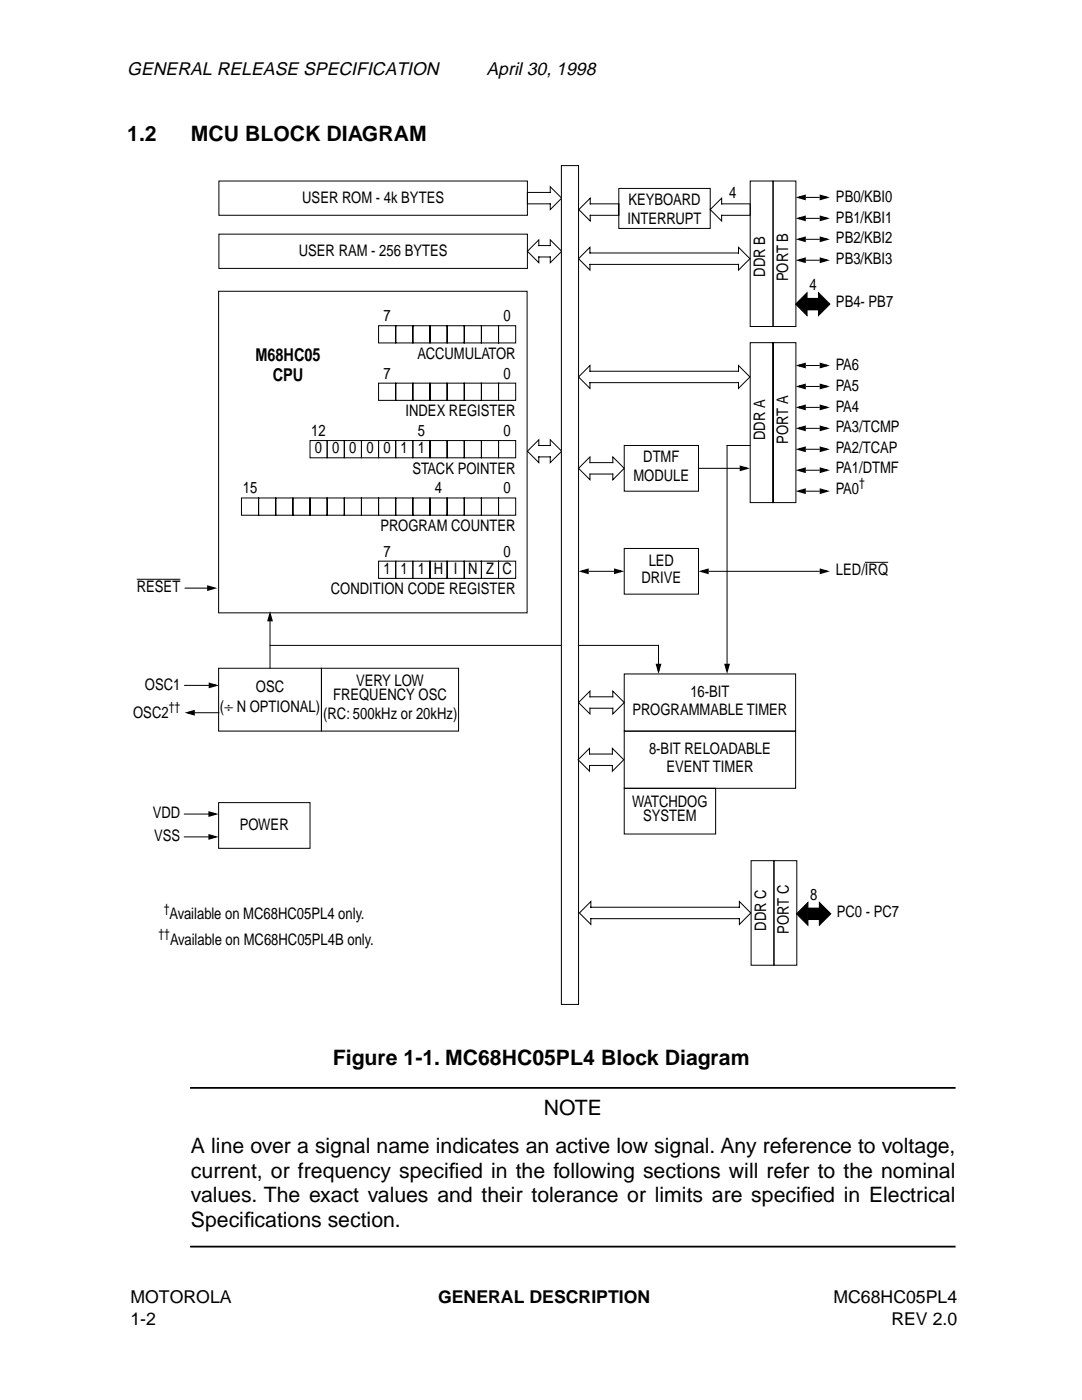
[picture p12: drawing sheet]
<svg xmlns="http://www.w3.org/2000/svg" width="216mm" height="279mm" viewBox="0 0 216 279" stroke-linecap="round" stroke-linejoin="round" font-family="sans-serif">
<path d="M41.5 117l1.2 .4-1.2 .3zM140 114l1.2-.3v.7zM163.7 113.7l1.3 .3-1.3 .4zM41.8 136.4l1.2 .4-1.2 .3zM53.9 122.6l.3 1.2h-.7zM41.8 162.1l1.2 .4-1.2 .3zM41.8 166.7l1.2 .3-1.2 .4zM38.1 217.1h152.4M38.1 248.8h152.4" fill="none" stroke="#000" stroke-width=".35"/>
<path d="M41.5 117l1.2 .4-1.2 .3zM140 114l1.2-.3v.7zM163.7 113.7l1.3 .3-1.3 .4zM41.8 136.4l1.2 .4-1.2 .3zM53.9 122.6l.3 1.2h-.7zM41.8 162.1l1.2 .4-1.2 .3zM41.8 166.7l1.2 .3-1.2 .4z" fill="#000"/>
<g fill="none" stroke="#000" stroke-width=".2">
<path d="M43.7 36.1h61.5v6.9h-61.5zM105.2 38.4h4.6v-1.1l2.3 2.2-2.3 2.3v-1.1h-4.6zM117.8 39.5v1.2h5.7v2.3h-5.7v1.1l-2.3-2.3zM123.5 37.6h18.2v8h-18.2zM144 39.5v1.2h5.7v2.3h-5.7v1.1l-2.3-2.3zM149.7 36.1h4.6v29.1h-4.6zM154.3 36.1h4.5v29.1h-4.5zM43.6 58.1h61.6v64.2h-61.6zM43.7 46.7h61.5v6.9h-61.5zM105.2 50.1l2.3-2.2v1.1h2.3v-1.1l2.3 2.2-2.3 2.3v-1.1h-2.3v1.1zM117.7 49.3v1.2h29.7v-1.2l2.2 2.3-2.2 2.3v-1.1h-29.7v1.1l-2.3-2.3zM161 59.6h2.3v2.2h-2.3z"/>
<path d="M75.5 65h3.5v3.4h-3.5zM75.5 76.5h3.5v3.4h-3.5zM79 65h3.4v3.4h-3.4zM79 76.5h3.4v3.4h-3.4zM82.4 65h3.4v3.4h-3.4zM82.4 76.5h3.4v3.4h-3.4zM85.8 65h3.4v3.4h-3.4zM85.8 76.5h3.4v3.4h-3.4zM89.2 65h3.4v3.4h-3.4zM89.2 76.5h3.4v3.4h-3.4zM92.6 65h3.5v3.4h-3.5zM92.6 76.5h3.5v3.4h-3.5z"/>
<path d="M96.1 65h3.4v3.4h-3.4zM96.1 76.5h3.4v3.4h-3.4zM99.5 65h3.4v3.4h-3.4zM99.5 76.5h3.4v3.4h-3.4zM117.7 72.9v1.2h29.7v-1.2l2.2 2.3-2.2 2.3v-1.1h-29.7v1.1l-2.3-2.3zM149.7 68.4h4.6v31.9h-4.6zM154.3 68.4h4.5v31.9h-4.5zM48.2 99.4h3.4v3.4h-3.4zM51.6 99.4h3.4v3.4h-3.4zM55 99.4h3.4v3.4h-3.4zM58.4 99.4h3.5v3.4h-3.5zM61.9 99.4h3.4v3.4h-3.4z"/>
<path d="M61.9 87.9h3.4v3.5h-3.4zM65.3 99.4h3.4v3.4h-3.4zM65.3 87.9h3.4v3.5h-3.4zM68.7 99.4h3.4v3.4h-3.4zM68.7 87.9h3.4v3.5h-3.4zM72.1 99.4h3.4v3.4h-3.4zM72.1 87.9h3.4v3.5h-3.4zM75.5 99.4h3.5v3.4h-3.5zM75.5 87.9h3.5v3.5h-3.5zM79 99.4h3.4v3.4h-3.4zM79 87.9h3.4v3.5h-3.4zM82.4 87.9h3.4v3.5h-3.4z"/>
<path d="M82.4 99.4h3.4v3.4h-3.4zM85.8 87.9h3.4v3.5h-3.4zM85.8 99.4h3.4v3.4h-3.4zM89.2 87.9h3.4v3.5h-3.4zM89.2 99.4h3.4v3.4h-3.4zM92.6 87.9h3.5v3.5h-3.5zM92.6 99.4h3.5v3.4h-3.5zM96.1 87.9h3.4v3.5h-3.4zM96.1 99.4h3.4v3.4h-3.4zM99.5 87.9h3.4v3.5h-3.4zM99.5 99.4h3.4v3.4h-3.4zM107.5 87.8v1.1h2.3v-1.1l2.3 2.2-2.3 2.3v-1.1h-2.3v1.1l-2.3-2.3z"/>
<path d="M27.3 115.6h8.7M36.9 117.4h4.4M75.5 112h3.5v3.4h-3.5zM79 112h3.4v3.4h-3.4zM82.4 112h3.4v3.4h-3.4zM85.8 112h3.4v3.4h-3.4zM89.2 112h3.4v3.4h-3.4zM92.6 112h3.5v3.4h-3.5zM96.1 112h3.4v3.4h-3.4zM99.5 112h3.4v3.4h-3.4zM141.4 114h22.2M36.8 136.8h4.8"/>
<path d="M43.6 133.4h20.5v12.5h-20.5zM53.9 128.8h77.5M53.9 124v9.4M124.6 157.3h18.2v9.1h-18.2zM36.8 162.5h4.8M36.8 167h4.8M43.6 160.2h18.3v9.1h-18.3z"/>
</g>
<g fill="#000" stroke="#000" stroke-width=".2">
<path d="M158.8 60.7l2.2-2.3v4.6z" fill-rule="evenodd"/>
<path d="M163.3 58.4l2.3 2.3-2.3 2.3z" fill-rule="evenodd"/>
</g>
<path d="M161 59.6h2.3v2.2h-2.3z" fill="#000"/>
<g fill="#fff" stroke="#000" stroke-width=".2">
<path d="M122.3 137.9l2.3 2.3-2.3 2.3z" fill-rule="evenodd"/>
<path d="M117.7 137.9v4.6l-2.3-2.3z" fill-rule="evenodd"/>
</g>
<path d="M145.1 88.9v43.6M117.7 139.1h4.6M117.7 141.3h4.6" fill="none" stroke="#000" stroke-width=".2"/>
<path d="M144.7 132.6h.7l-.3 1.3z" fill="none" stroke="#000" stroke-width=".35"/>
<path d="M144.7 132.6h.7l-.3 1.3z" fill="#000"/>
<path d="M112 33h3.4v167.5h-3.4z" fill="#fff"/>
<g fill="none" stroke="#000" stroke-width=".2">
<path d="M112 33h3.4v167.5h-3.4zM160.8 72.9h2.8M160.8 77.1h2.8M124.6 88.9h14.8v9.1h-14.8zM145.1 88.9h4.5M160.8 81.3h2.8M160.8 85.5h2.8M160.8 89.7h2.8M160.8 93.8h2.8M160.8 98h2.8M64.1 133.4h27.4v12.5h-27.4zM124.6 134.5h34.2v11.4h-34.2z"/>
<path d="M131.4 128.8v3.7"/>
</g>
<g fill="none" stroke="#000" stroke-width=".35">
<path d="M159.4 72.9l1.2-.3v.7zM159.4 77.1l1.2-.3v.7zM163.7 72.6l1.3 .3-1.3 .4zM163.7 76.8l1.3 .3-1.3 .4zM159.4 81.3l1.2-.3v.7zM159.4 85.5l1.2-.4v.7zM159.4 89.7l1.2-.4v.7zM159.4 93.8l1.2-.3v.7zM159.4 98l1.2-.3v.7zM163.7 81l1.3 .3-1.3 .4zM163.7 85.1l1.3 .4-1.3 .3zM163.7 89.3l1.3 .4-1.3 .3z"/>
<path d="M163.7 93.5l1.3 .3-1.3 .4zM163.7 97.7l1.3 .3-1.3 .4zM131 132.6h.7l-.3 1.3z"/>
</g>
<g fill="#000">
<path d="M159.4 72.9l1.2-.3v.7zM159.4 77.1l1.2-.3v.7zM163.7 72.6l1.3 .3-1.3 .4zM163.7 76.8l1.3 .3-1.3 .4zM159.4 81.3l1.2-.3v.7zM159.4 85.5l1.2-.4v.7zM159.4 89.7l1.2-.4v.7zM159.4 93.8l1.2-.3v.7zM159.4 98l1.2-.3v.7zM163.7 81l1.3 .3-1.3 .4zM163.7 85.1l1.3 .4-1.3 .3zM163.7 89.3l1.3 .4-1.3 .3z"/>
<path d="M163.7 93.5l1.3 .3-1.3 .4zM163.7 97.7l1.3 .3-1.3 .4zM131 132.6h.7l-.3 1.3z"/>
</g>
<g fill="#fff" stroke="#000" stroke-width=".2">
<path d="M122.3 91.2l2.3 2.3-2.3 2.2z" fill-rule="evenodd"/>
<path d="M115.4 93.5l2.3-2.3v4.5z" fill-rule="evenodd"/>
</g>
<path d="M117.7 92.3h4.6M117.7 94.6h4.6M139.4 93.5h8.2M117.5 114h5M124.6 109.5h14.8v9.1h-14.8zM172.6 112.2h4.6M124.6 145.9h34.2v11.4h-34.2zM117.9 179.9v1.2h29.6v-1.2l2.3 2.3-2.3 2.3v-1.2h-29.6v1.2l-2.3-2.3zM149.9 171.8h4.5v20.8h-4.5zM154.4 171.8h4.6v20.8h-4.6zM161.2 181.2h2.3v2.3h-2.3z" fill="none" stroke="#000" stroke-width=".2"/>
<path d="M147.8 93.1l1.2 .4-1.2 .3zM116.1 114l1.2-.3v.7zM122.7 113.7l1.2 .3-1.2 .4z" fill="none" stroke="#000" stroke-width=".35"/>
<path d="M147.8 93.1l1.2 .4-1.2 .3zM116.1 114l1.2-.3v.7zM122.7 113.7l1.2 .3-1.2 .4z" fill="#000"/>
<g fill="#000" stroke="#000" stroke-width=".2">
<path d="M158.9 182.4l2.3-2.3v4.6z" fill-rule="evenodd"/>
<path d="M163.5 180.1l2.3 2.3-2.3 2.3z" fill-rule="evenodd"/>
</g>
<path d="M161.2 181.2h2.3v2.3h-2.3z" fill="#000"/>
<g fill="#fff" stroke="#000" stroke-width=".2">
<path d="M122.2 149.3l2.3 2.3-2.3 2.3z" fill-rule="evenodd"/>
<path d="M117.6 149.3v4.6l-2.2-2.3z" fill-rule="evenodd"/>
</g>
<path d="M160.8 39.4h2.8M160.8 43.6h2.8M160.8 47.8h2.8M160.8 51.9h2.8M38.9 142.2h4.8M117.6 150.5h4.6M117.6 152.8h4.6" fill="none" stroke="#000" stroke-width=".2"/>
<path d="M159.4 39.4l1.2-.4v.7zM163.7 39l1.3 .4-1.3 .3zM159.4 43.6l1.2-.4v.7zM159.4 47.8l1.2-.4v.7zM159.4 51.9l1.2-.3v.7zM163.7 43.2l1.3 .4-1.3 .3zM163.7 47.4l1.3 .4-1.3 .3zM163.7 51.6l1.3 .3-1.3 .4zM37.5 142.2l1.2-.3v.7z" fill="none" stroke="#000" stroke-width=".35"/>
<path d="M159.4 39.4l1.2-.4v.7zM163.7 39l1.3 .4-1.3 .3zM159.4 43.6l1.2-.4v.7zM159.4 47.8l1.2-.4v.7zM159.4 51.9l1.2-.3v.7zM163.7 43.2l1.3 .4-1.3 .3zM163.7 47.4l1.3 .4-1.3 .3zM163.7 51.6l1.3 .3-1.3 .4zM37.5 142.2l1.2-.3v.7z" fill="#000"/>
<g font-size="4.2">
<text x="25.4" y="28.2">1.2</text>
<text x="38.1" y="28.2">MCU BLOCK DIAGRAM</text>
<text x="66.4" y="212.5">Figure 1-1. MC68HC05PL4 Block Diagram</text>
<text x="108.5" y="222.6">NOTE</text>
<text x="38.1" y="230.1">A line over a signal name indicates an active low signal. Any reference to voltage,</text>
<text x="38.1" y="235">current, or frequency specif</text>
<text x="38.1" y="240">values. The exact values and their tolerance or limits are specif</text>
<text x="89.5" y="235">ied in the following sections will refer to the nominal</text>
<text x="159.8" y="240">ied in Electrical</text>
<text x="38.1" y="244.9">Specif</text>
<text x="48.7" y="244.9">ications section.</text>
</g>
<g font-size="3.6">
<text x="25.4" y="15">GENERAL RELEASE SPECIFICATION</text>
<text x="97.1" y="15">April 30, 1998</text>
</g>
<g font-size="3.5">
<text x="51" y="72.1">M68HC05</text>
<text x="54.4" y="76.1">CPU</text>
<text x="26" y="260.1">MOTOROLA</text>
<text x="87.4" y="260.1">GENERAL DESCRIPTION</text>
<text x="166.3" y="260.1">MC68HC05PL4</text>
<text x="26" y="264.4">1-2</text>
<text x="177.9" y="264.4">REV 2.0</text>
</g>
<g font-size="3.2">
<text x="60.3" y="40.5">USER ROM - 4k BYTES</text>
<text x="125.4" y="40.8">KEYBOARD</text>
<text x="145.5" y="39.4">4</text>
<text x="166.8" y="40.4">PB0/KBI0</text>
<text x="125.2" y="44.7">INTERRUPT</text>
<text x="166.8" y="44.5">PB1/KBI1</text>
<text x="59.6" y="51.1">USER RAM - 256 BYTES</text>
<text x="166.8" y="48.6">PB2/KBI2</text>
<text x="166.8" y="52.7">PB3/KBI3</text>
<text x="152.7" y="55.2" transform="rotate(-90 152.7 55.2)">DDR B</text>
<text x="157.3" y="56.1" transform="rotate(-90 157.3 56.1)">PORT B</text>
<text x="161.5" y="58">4</text>
<text x="76.5" y="64.1">7</text>
<text x="100.5" y="64.1">0</text>
<text x="166.8" y="61.2">PB4- PB7</text>
<text x="83.3" y="71.6">ACCUMULATOR</text>
<text x="76.5" y="75.6">7</text>
<text x="100.5" y="75.6">0</text>
<text x="166.8" y="73.9">PA6</text>
<text x="80.9" y="83.1">INDEX REGISTER</text>
<text x="166.8" y="78">PA5</text>
<text x="166.8" y="82.1">PA4</text>
<text x="62.1" y="87">12</text>
<text x="83.4" y="87">5</text>
<text x="100.5" y="87">0</text>
<text x="152.7" y="87.9" transform="rotate(-90 152.7 87.9)">DDR A</text>
<text x="157.3" y="88.5" transform="rotate(-90 157.3 88.5)">PORT A</text>
<text x="166.8" y="86.2">PA3/TCMP</text>
<text x="62.8" y="90.5">0</text>
<text x="66.3" y="90.5">0</text>
<text x="69.7" y="90.5">0</text>
<text x="73.1" y="90.5">0</text>
<text x="76.5" y="90.5">0</text>
<text x="79.9" y="90.5">1</text>
<text x="82.3" y="94.5">STACK POINTER</text>
<text x="83.4" y="90.5">1</text>
<text x="126.4" y="96">MODULE</text>
<text x="128.4" y="92.2">DTMF</text>
<text x="166.8" y="90.3">PA2/TCAP</text>
<text x="166.8" y="94.4">PA1/DTMF</text>
<text x="48.4" y="98.5">15</text>
<text x="86.8" y="98.5">4</text>
<text x="100.5" y="98.5">0</text>
<text x="166.8" y="98.6">PA0</text>
<text x="75.9" y="106">PROGRAM COUNTER</text>
<text x="76.5" y="111.1">7</text>
<text x="100.5" y="111.1">0</text>
<text x="129.4" y="113">LED</text>
<text x="27.3" y="118.2">RESET</text>
<text x="66" y="118.6">CONDITION CODE REGISTER</text>
<text x="76.5" y="114.5">1</text>
<text x="79.9" y="114.5">1</text>
<text x="83.4" y="114.5">1 H I N Z C</text>
<text x="128" y="116.3">DRIVE</text>
<text x="166.8" y="114.8">LED/IRQ</text>
<text x="28.9" y="137.8">OSC1</text>
<text x="71.1" y="137">VERY LOW</text>
<text x="26.6" y="143.2">OSC2</text>
<text x="43.9" y="142.2">(÷ N OPTIONAL)</text>
<text x="51.1" y="138">OSC</text>
<text x="64.5" y="143.6">(RC: 500kHz or 20kHz)</text>
<text x="66.5" y="139.8">FREQUENCY OSC</text>
<text x="126.2" y="142.6">PROGRAMMABLE TIMER</text>
<text x="137.8" y="139.1">16-BIT</text>
<text x="129.5" y="150.5">8-BIT RELOADABLE</text>
<text x="133" y="154">EVENT TIMER</text>
<text x="126.2" y="161.1">WATCHDOG</text>
<text x="30.5" y="163.3">VDD</text>
<text x="30.8" y="167.8">VSS</text>
<text x="47.9" y="165.7">POWER</text>
<text x="128.3" y="163.9">SYSTEM</text>
<text x="161.7" y="179.6">8</text>
<text x="33.9" y="183.4">Available on MC68HC05PL4 only.</text>
<text x="152.9" y="185.7" transform="rotate(-90 152.9 185.7)">DDR C</text>
<text x="167" y="182.9">PC0 - PC7</text>
<text x="33.9" y="188.5">Available on MC68HC05PL4B only.</text>
<text x="157.4" y="186.4" transform="rotate(-90 157.4 186.4)">PORT C</text>
</g>
<g font-size="2.5">
<text x="171.4" y="97.3">†</text>
<text x="33.7" y="142">††</text>
<text x="32.7" y="182.1">†</text>
<text x="31.6" y="187.3">††</text>
</g>
</svg>
